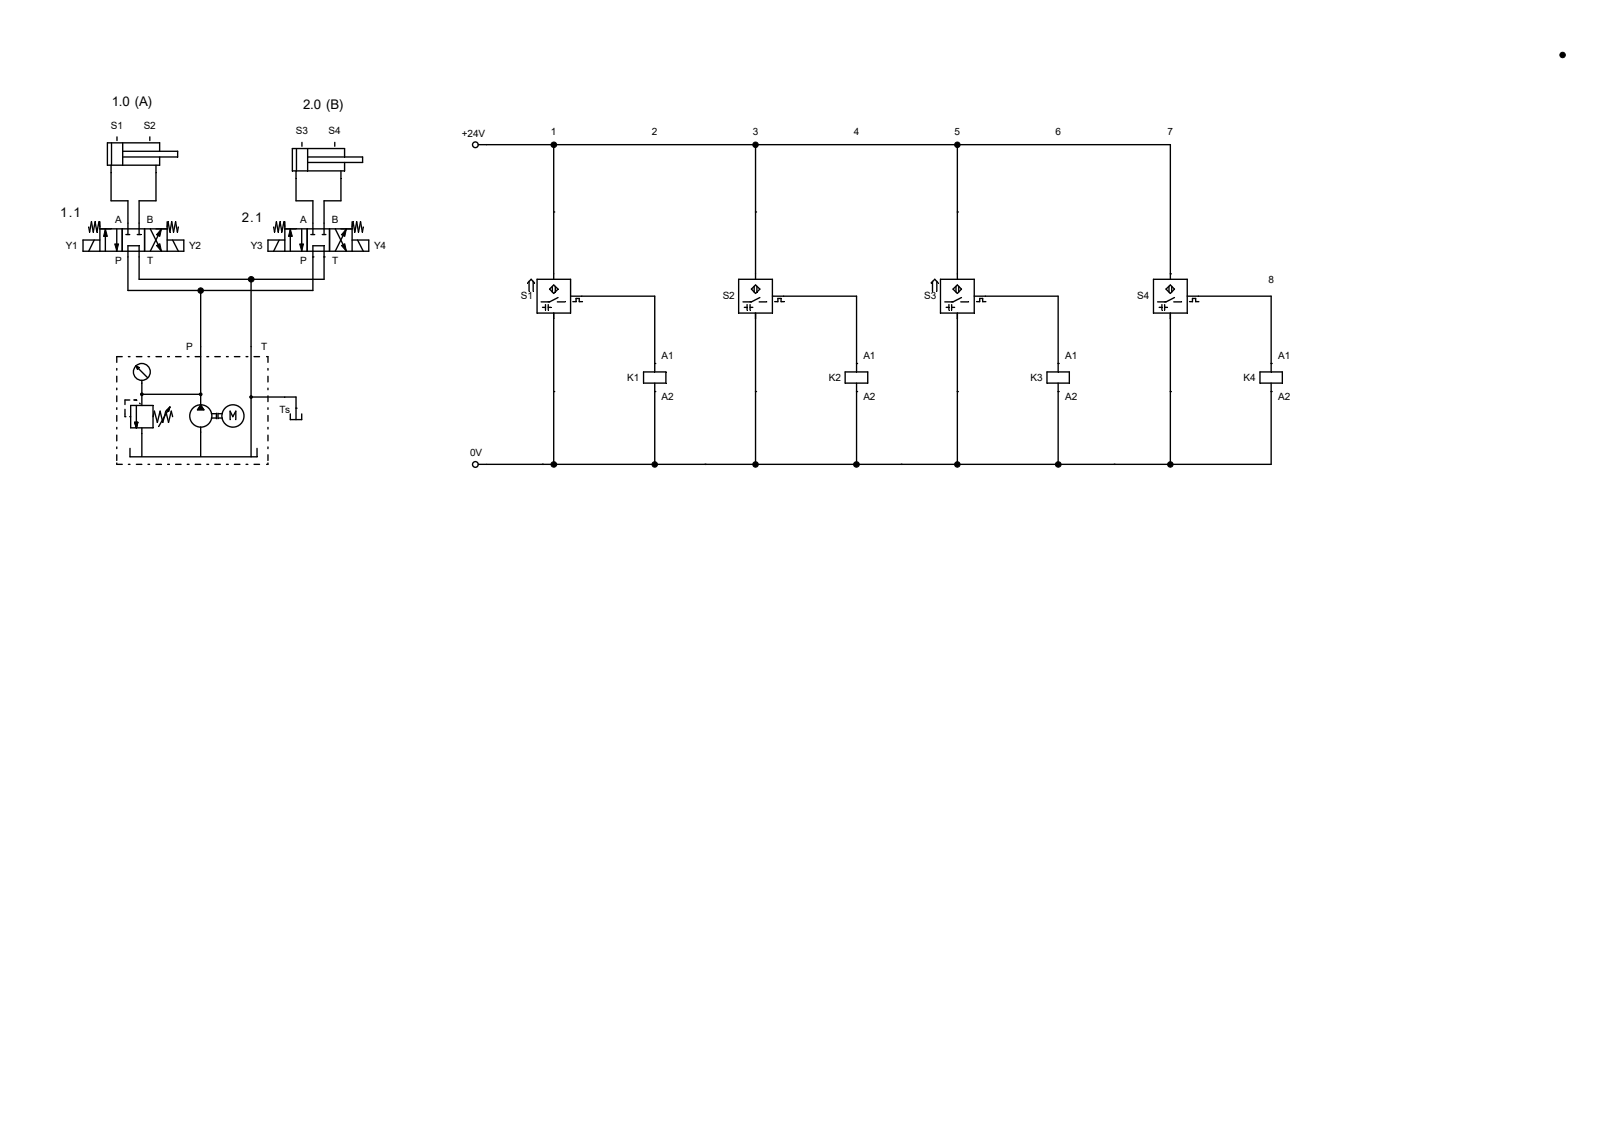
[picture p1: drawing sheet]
<svg xmlns="http://www.w3.org/2000/svg" width="297mm" height="210mm" viewBox="0 0 297 210" stroke-linecap="round" stroke-linejoin="round" font-family="sans-serif">
<g fill="none" stroke="#000" stroke-width=".25">
<path d="M20.6 30.6v6.7h3.1v4.1M20.7 26.5v4.1M21.7 25.4v.7M22.8 28.1h10.2v1h-10.2M22.8 26.5v4.1M29 30.6v6.7h-3.2v4.1M29.6 28.1v-1.6h-9.7v4.1h9.7v-1.5M54.9 33.1v4.2h3.2v4.1M63.3 33.1v4.2h-3.1v4.1M90.3 26.8h127v24M102.8 26.8h.1M102.8 39.3h.1"/>
<path d="M102.8 26.8v24M140.3 39.3h.1M140.3 26.8h.1M140.3 26.8v24M177.7 39.3h.1M177.7 26.8h.1M177.7 26.8v24M23.7 47.7v6.2h34.4v-6.2M25.8 47.7v4.1h34.4v-4.1M37.3 53.9h.1M37.3 53.9v21.2M46.6 51.8h.1"/>
<path d="M46.6 51.8v33M58.1 47.7h.1M60.2 47.7h.1M102.8 59.1v27M108 54.9h13.5v12.5M140.3 59.1v27M145.5 54.9h13.5v12.5M177.7 59.1v27M182.9 54.9h13.5v12.5M217.3 50.8h.1M217.3 59.1v27M222.5 54.9h13.5v12.5"/>
<path d="M21.7 68.4v.3M21.7 69.8v1.1M21.7 72v.3M21.7 73.4v1.1M21.7 75.6v.3M21.7 77.1v1M21.7 79.3v.3M22.7 66.2h-1v1M23.2 75.9v.9M23.2 76.9v.4h.2M23.8 66.2h.3M24.1 74.2h-.9v.9"/>
<path d="M24.1 77.3h.2M24.3 75.2h4.1v4.2h-4.1zM24.8 74.2l.6 .1M25 78.4h.6l-.3 1zM25.2 67.9l2.2 2.2M25.2 67.9l.6 .3-.3 .3zM25.3 66.2h1M25.3 75.2v4.2M25.9 74.8l.1 .1M26.3 70.6v4.6M26.3 79.4v5.3M26.3 73.2h11"/>
<path d="M27.5 66.2h.3M28.4 77.3l.3-1 .5 2.1 .5-2.1 .5 2.1 .6-2.1 .5 2.1 .5-2.1 .2 1M29 66.2h1M30.9 76.1l.6-.6-.2 .8zM31.1 66.2h.4M31.5 75.5l-2 3.6M32.6 66.2h1M34.8 66.2h.3M36.2 66.2h1.1M37.3 79.2v5.5M37.3 75.1l.5 .9h-1.1zM38.4 66.2h.3"/>
<path d="M39.2 77.6h1M39.2 76.8h1M39.9 66.2h1M40.2 76.7v1M40.5 77.6h.8M40.5 76.8h.8M40.5 76.7v1M42 66.2h.4M42.7 77.9v-1.6l.5 1 .6-1v1.6M43.5 66.2h1M45.7 66.2h.3M46.6 73.7h8.3v4.2"/>
<path d="M47.2 66.2h1M49.5 66.2h.2v1M49.7 68.4v.3M49.7 69.8v1.1M49.7 72v.3M49.7 73.4v1.1M49.7 75.6v.3M49.7 77.1v1M49.7 79.3v.3M53.9 76.8v1.1h2.1v-1.1M54.9 75.7h.1M102.8 72.6h.1"/>
<path d="M121.5 67.4h.1M121.5 72.6h.1M121.5 72.6v13.5M140.3 72.6h.1M159 67.4h.1M159 72.6h.1M159 72.6v13.5M177.7 72.6h.1M196.4 67.4h.1M196.4 72.6h.1M196.4 72.6v13.5M217.3 72.6h.1"/>
<path d="M236 67.4h.1M236 72.6h.1M236 72.6v13.5h-145.7M21.7 85.9v.2h1M21.7 80.7v1.1M21.7 82.9v.3M21.7 84.4v1M23.8 86.1h.3M24.1 83.2v1.6h23.6v-1.6M25.3 86.1h1M27.5 86.1h.3M29 86.1h1"/>
<path d="M31.1 86.1h.4M32.6 86.1h1M34.8 86.1h.3M36.2 86.1h1.1M38.4 86.1h.3M39.9 86.1h1M42 86.1h.4M43.5 86.1h1M45.7 86.1h.3M47.2 86.1h1M49.7 85.9v.2h-.2M49.7 80.7v1.1"/>
<path d="M49.7 82.9v.3M49.7 84.4v1M100.7 86.1h.1M121.5 86.1h.1M130.9 86.1h.1M159 86.1h.1M167.3 86.1h.1M196.4 86.1h.1M206.8 86.1h.1"/>
<circle cx="26.3" cy="69" r="1.57"/>
<circle cx="37.3" cy="77.2" r="2.06"/>
<circle cx="43.2" cy="77.2" r="2.06"/>
</g>
<g fill="#000" stroke="#000" stroke-width=".19">
<path d="M25.2 67.9l.5 .4-.2 .2zM25.2 67.9l.6 .3-.1 .1zM25 78.4h.6l-.3 1zM31.5 75.5l-.2 .8-.2-.1zM30.9 76.1l.6-.6-.4 .7zM37.3 75.1l.5 .9h-1.1z"/>
<circle cx="26.3" cy="73.2" r=".25"/>
<circle cx="37.3" cy="73.2" r=".25"/>
<circle cx="46.6" cy="73.7" r=".25"/>
</g>
<path d="M20.6 22.2h2.2v2.1h-2.2z" fill="#fff"/>
<path d="M27.8 25.4v.7" fill="none" stroke="#000" stroke-width=".25"/>
<path d="M26.7 22.2h2.2v2.1h-2.2z" fill="#fff"/>
<path d="M54.9 31.7v1.4M55 27.6v4.1M56 26.4v.7M57.1 29.1h10.2v1h-10.2M57.1 27.6v4.1M63.3 31.7v1.4M64 29.1v-1.5h-9.7v4.1h9.7v-1.6" fill="none" stroke="#000" stroke-width=".25"/>
<path d="M54.9 23.3h2.2v2.1h-2.2z" fill="#fff"/>
<path d="M62.1 26.4v.7" fill="none" stroke="#000" stroke-width=".25"/>
<g fill="#fff">
<path d="M61 23.3h2.2v2.1h-2.2z"/>
<path d="M85.7 23.7h4.3v2.1h-4.3z"/>
</g>
<g fill="none" stroke="#000" stroke-width=".25">
<path d="M88.8 26.8h1.5"/>
<circle cx="88.2" cy="26.9" r=".53"/>
</g>
<path d="M86.2 83h3.3v2.1h-3.3z" fill="#fff"/>
<g fill="none" stroke="#000" stroke-width=".25">
<path d="M16.5 42.1l.1 1 .4-2 .3 2 .4-2 .3 2 .4-2 .1 1M17.5 44.5l-1 2.1M18.5 41.1v5.5M18.5 42.5h12.5M18.5 44.5h-3.1v2.1h18.7v-2.1h-3.1M19.6 42.5v4.1M21.7 42.5v4.1M22.7 42.5v4.1M23.4 43.5h.7M23.7 47.7v-2.1h2.1v2.1M23.7 41.4v2.1M25.5 43.5h.7"/>
<path d="M25.8 41.4v2.1M26.8 42.5v4.1M27.9 42.5l2.1 4.1M30 42.5l-2.1 4.1M31 41.1v5.5M31 42.1l.2-1 .3 2 .4-2 .3 2 .4-2 .3 2 .2-1M32 44.5l1.1 2.1M50.8 42.1l.2 1 .3-2 .3 2 .4-2 .3 2 .4-2 .2 1M51.8 44.5l-1 2.1M52.9 42.5h12.5M52.9 44.5h-3.2v2.1h18.8v-2.1h-3.1M52.9 41.1v5.5"/>
<path d="M53.9 42.5v4.1M56 42.5v4.1M57 42.5v4.1M57.7 43.5h.7M58.1 47.7v-2.1h2.1v2.1M58.1 41.4v2.1M59.8 43.5h.7M60.2 41.4v2.1M61.2 42.5v4.1M62.2 42.5l2.1 4.1M64.3 42.5l-2.1 4.1M65.4 41.1v5.5"/>
<path d="M65.4 42.1l.1-1 .4 2 .3-2 .3 2 .4-2 .4 2 .1-1M66.4 44.5l1 2.1M98 52.5l.6-.7 .6 .7M98.2 52.2v1.8M99 52.2v1.8M99.7 51.8h6.2v6.3h-6.2zM100.7 57h.6M101.3 56.5v1M101.8 57h.5M101.8 56.5v1M102.5 53.1v1.1M102.8 52.9l.8 .7-.8 .8-.8-.8z"/>
<path d="M102.8 50.8v1M102.8 58.1v1M103.1 53.1v1.1M103.5 56h1.4M103.6 55.2l-1.6 .8h-1.5M105.9 54.9h2.1M106.3 56h.6v-.6h.6v.6h.6M137.1 51.8h6.3v6.3h-6.3zM138.2 57h.5M138.7 56.5v1M139.2 57h.5M139.2 56.5v1"/>
<path d="M139.5 53.6l.8-.7 .8 .7-.8 .8zM140 53.1v1.1M140.3 50.8v1M140.3 58.1v1M140.5 53.1v1.1M140.9 56h1.4M141.1 55.2l-1.6 .8h-1.6M143.4 54.9h2.1M143.8 56h.6v-.6h.6v.6h.6M172.8 52.5l.7-.7 .7 .7M173.1 52.2v1.8M173.9 52.2v1.8"/>
<path d="M174.6 51.8h6.2v6.3h-6.2zM175.6 57h.5M176.1 56.5v1M176.7 57h.5M176.7 56.5v1M176.9 53.6l.8-.7 .8 .7-.8 .8zM177.5 53.1v1.1M177.7 50.8v1M177.7 58.1v1M178 53.1v1.1M178.4 56h1.4M178.5 55.2l-1.6 .8h-1.5"/>
<path d="M180.8 54.9h2.1M181.3 56h.6v-.6h.5v.6h.6M214.1 51.8h6.3v6.3h-6.3zM215.2 57h.5M215.7 56.5v1M216.2 57h.5M216.2 56.5v1M216.5 53.6l.8-.7 .7 .7-.7 .8zM217 53.1v1.1M217.3 50.8v1M217.3 58.1v1M217.5 53.1v1.1"/>
<path d="M217.9 56h1.4M218 55.2l-1.5 .8h-1.6M220.4 54.9h2.1M220.8 56h.6v-.6h.6v.6h.5M119.5 69h4.1v2.1h-4.1zM121.5 67.4v1.6M121.5 71.1v1.5M156.9 69h4.2v2.1h-4.2zM159 67.4v1.6M159 71.1v1.5M194.4 69h4.1v2.1h-4.1zM196.4 67.4v1.6"/>
<path d="M196.4 71.1v1.5M233.9 69h4.1v2.1h-4.1zM236 67.4v1.6M236 71.1v1.5M88.8 86.1h1.5"/>
<circle cx="88.2" cy="86.2" r=".53"/>
</g>
<g fill="#000" stroke="#000" stroke-width=".19">
<path d="M19.6 42.5l.3 1.4h-.7zM21.3 45.3h.7l-.3 1.3zM29 45.6l.7-.4 .3 1.4zM30 42.5l-.3 1.4-.7-.3zM53.9 42.5l.4 1.4h-.7zM55.6 45.3h.7l-.3 1.3zM63.4 45.6l.6-.4 .3 1.4zM64.3 42.5l-.3 1.4-.6-.3z"/>
<circle cx="290.1" cy="10.2" r=".51"/>
<circle cx="102.8" cy="26.9" r=".52"/>
<circle cx="140.2" cy="26.9" r=".51"/>
<circle cx="177.7" cy="26.9" r=".51"/>
<circle cx="37.3" cy="53.9" r=".51"/>
<circle cx="46.6" cy="51.8" r=".52"/>
<circle cx="102.8" cy="86.2" r=".52"/>
<circle cx="121.5" cy="86.2" r=".51"/>
<circle cx="140.2" cy="86.2" r=".51"/>
<circle cx="159" cy="86.2" r=".52"/>
<circle cx="177.7" cy="86.2" r=".51"/>
<circle cx="196.5" cy="86.2" r=".52"/>
<circle cx="217.3" cy="86.2" r=".51"/>
</g>
<g font-size="2.5">
<text x="20.7" y="19.7">1.0 (A)</text>
<text x="56.3" y="20.2">2.0 (B)</text>
<text x="11.2" y="40.3">1.1</text>
<text x="44.9" y="41.3">2.1</text>
</g>
<g font-size="1.9">
<text x="20.6" y="23.9">S1</text>
<text x="26.7" y="23.9">S2</text>
<text x="54.9" y="24.9">S3</text>
<text x="61" y="24.9">S4</text>
<text x="85.7" y="25.4">+24V</text>
<text x="102.3" y="25">1</text>
<text x="121" y="25">2</text>
<text x="139.7" y="25">3</text>
<text x="158.5" y="25">4</text>
<text x="177.2" y="25">5</text>
<text x="195.9" y="25">6</text>
<text x="216.7" y="25">7</text>
<text x="21.4" y="41.3">A</text>
<text x="27.3" y="41.3">B</text>
<text x="55.7" y="41.3">A</text>
<text x="61.6" y="41.3">B</text>
<text x="12.2" y="46.2">Y1</text>
<text x="35.1" y="46.2">Y2</text>
<text x="46.6" y="46.2">Y3</text>
<text x="69.5" y="46.2">Y4</text>
<text x="21.4" y="48.9">P</text>
<text x="27.3" y="48.9">T</text>
<text x="55.7" y="48.9">P</text>
<text x="61.7" y="48.9">T</text>
<text x="235.5" y="52.6">8</text>
<text x="96.7" y="55.5">S1</text>
<text x="134.2" y="55.5">S2</text>
<text x="171.6" y="55.5">S3</text>
<text x="211.1" y="55.5">S4</text>
<text x="34.5" y="64.9">P</text>
<text x="48.5" y="64.9">T</text>
<text x="116.4" y="70.6">K1</text>
<text x="122.8" y="66.6">A1</text>
<text x="153.8" y="70.6">K2</text>
<text x="160.3" y="66.6">A1</text>
<text x="191.3" y="70.6">K3</text>
<text x="197.7" y="66.6">A1</text>
<text x="230.8" y="70.6">K4</text>
<text x="237.3" y="66.6">A1</text>
<text x="51.9" y="76.5">Ts</text>
<text x="122.8" y="74.3">A2</text>
<text x="160.3" y="74.3">A2</text>
<text x="197.7" y="74.3">A2</text>
<text x="237.3" y="74.3">A2</text>
<text x="87.3" y="84.7">0V</text>
</g>
</svg>
